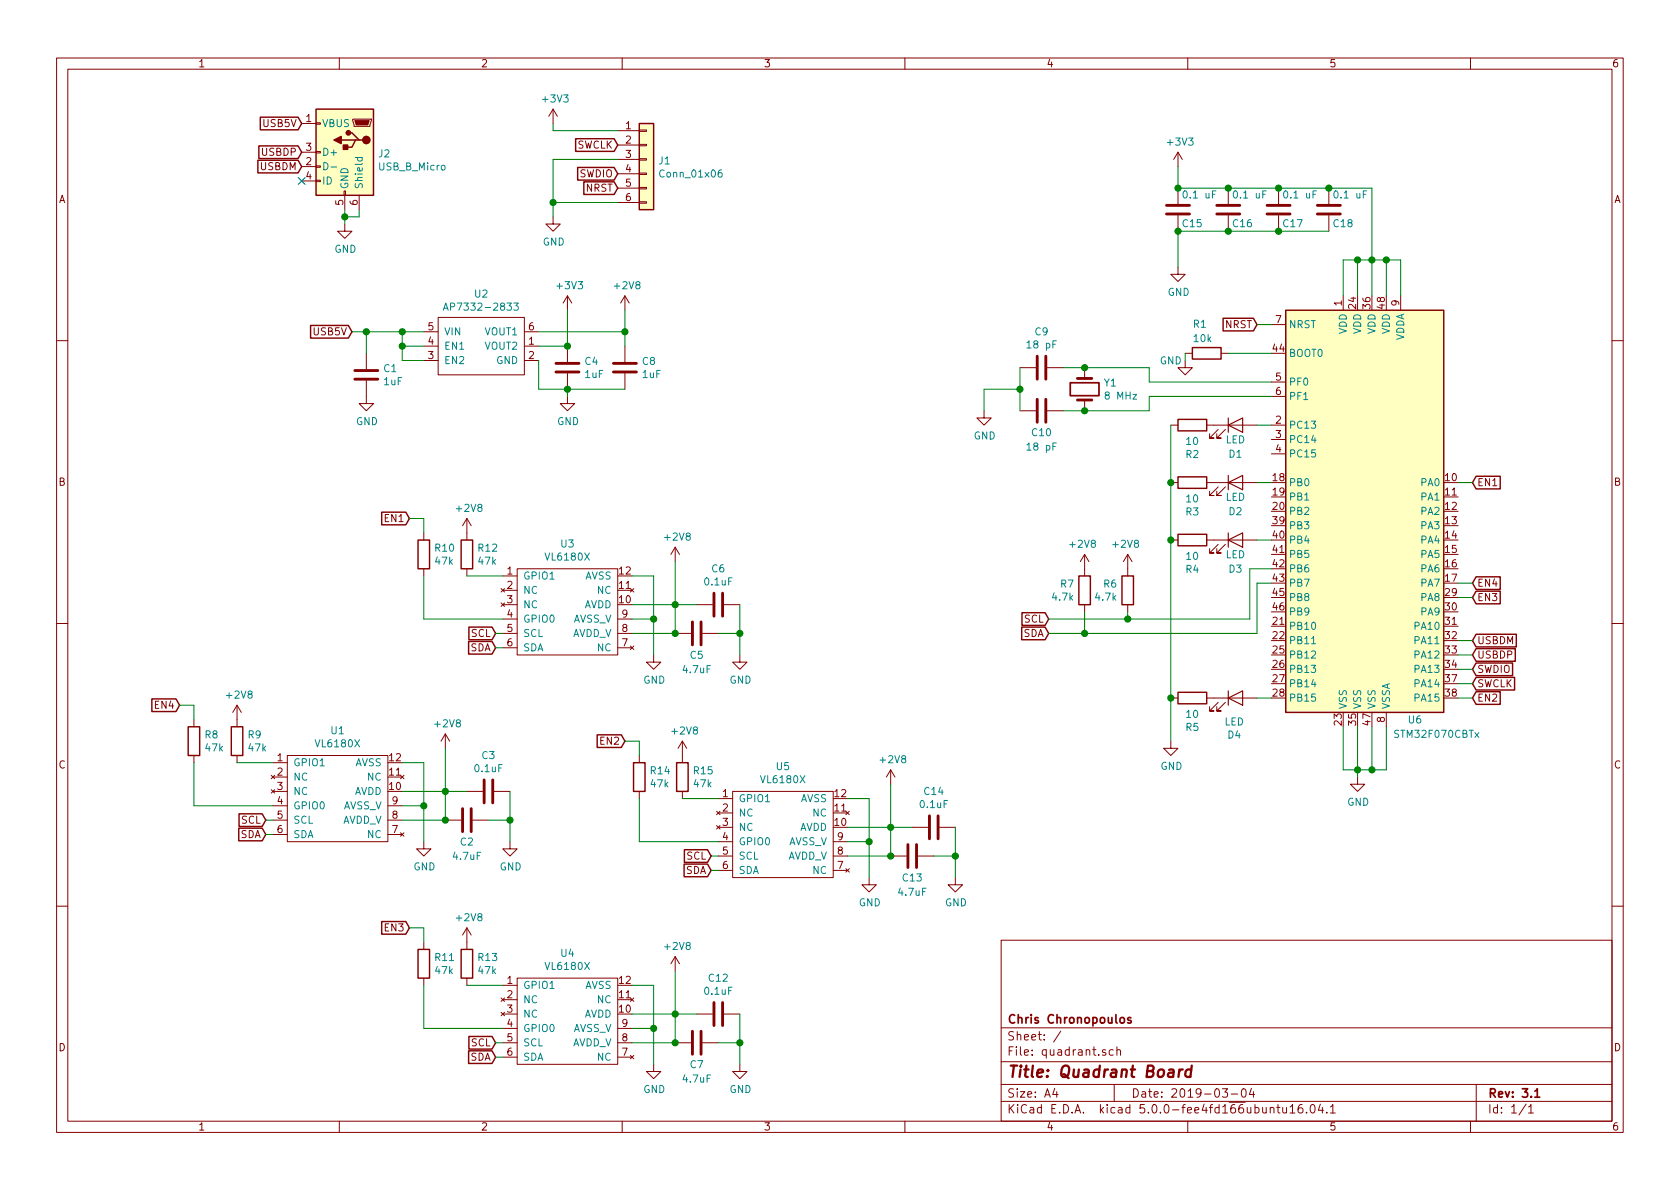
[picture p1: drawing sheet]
EESchema Schematic File Version 4
LIBS:quadrant-cache
EELAYER 26 0
EELAYER END
$Descr A4 11693 8268
encoding utf-8
Sheet 1 1
Title "Quadrant Board"
Date "2019-03-04"
Rev "3.1"
Comp "Chris Chronopoulos"
Comment1 ""
Comment2 ""
Comment3 ""
Comment4 ""
$EndDescr
$Comp
L Connector:USB_B_Micro J2
U 1 1
P 2400 1050
F 0 "J2" H 2171 1041 50  0000 R CNN
F 1 "USB_B_Micro" H 2171 950 50  0000 R CNN
F 2 "Connector_USB:USB_Micro-B_Amphenol_10103594-0001LF_Horizontal" H 2550 1000 50  0001 C CNN
F 3 "~" H 2550 1000 50  0001 C CNN
	1    2400 1050
	-1   0    0    -1  
$EndComp
NoConn ~ 2100 1250
$Comp
L power:GND #PWR0116
U 1 1
P 2400 1550
F 0 "#PWR0116" H 2400 1300 50  0001 C CNN
F 1 "GND" H 2405 1377 50  0000 C CNN
F 2 "" H 2400 1550 50  0001 C CNN
F 3 "" H 2400 1550 50  0001 C CNN
	1    2400 1550
	1    0    0    -1  
$EndComp
Text GLabel 2100 850  0    50   Input ~ 0
USB5V
Text GLabel 2100 1050 0    50   Input ~ 0
USBDP
Text GLabel 2100 1150 0    50   Input ~ 0
USBDM
Text GLabel 4300 1200 0    50   Input ~ 0
SWDIO
Text GLabel 4300 1000 0    50   Input ~ 0
SWCLK
Text GLabel 4300 1300 0    50   Input ~ 0
NRST
$Comp
L power:GND #PWR0119
U 1 1
P 3850 1500
F 0 "#PWR0119" H 3850 1250 50  0001 C CNN
F 1 "GND" H 3855 1327 50  0000 C CNN
F 2 "" H 3850 1500 50  0001 C CNN
F 3 "" H 3850 1500 50  0001 C CNN
	1    3850 1500
	1    0    0    -1  
$EndComp
$Comp
L Connector_Generic:Conn_01x06 J1
U 1 1
P 4500 1100
F 0 "J1" H 4580 1092 50  0000 L CNN
F 1 "Conn_01x06" H 4580 1001 50  0000 L CNN
F 2 "Connector_PinHeader_2.54mm:PinHeader_1x06_P2.54mm_Vertical" H 4500 1100 50  0001 C CNN
F 3 "~" H 4500 1100 50  0001 C CNN
	1    4500 1100
	1    0    0    -1  
$EndComp
Wire Wire Line
	3850 1500 3850 1400
Wire Wire Line
	3850 1100 4300 1100
Wire Wire Line
	3850 850  3850 900 
Wire Wire Line
	3850 900  4300 900 
Wire Wire Line
	2400 1450 2400 1500
Wire Wire Line
	2500 1450 2500 1500
Wire Wire Line
	2500 1500 2400 1500
Connection ~ 2400 1500
Wire Wire Line
	2400 1500 2400 1550
$Comp
L MCU_ST_STM32F0:STM32F070CBTx U6
U 1 1
P 9550 3550
F 0 "U6" H 9850 2100 50  0000 C CNN
F 1 "STM32F070CBTx" H 10000 2000 50  0000 C CNN
F 2 "Package_QFP:LQFP-48_7x7mm_P0.5mm" H 8950 2150 50  0001 R CNN
F 3 "http://www.st.com/st-web-ui/static/active/en/resource/technical/document/datasheet/DM00141386.pdf" H 9550 3550 50  0001 C CNN
	1    9550 3550
	1    0    0    -1  
$EndComp
$Comp
L power:GND #PWR0101
U 1 1
P 9450 5400
F 0 "#PWR0101" H 9450 5150 50  0001 C CNN
F 1 "GND" H 9455 5227 50  0000 C CNN
F 2 "" H 9450 5400 50  0001 C CNN
F 3 "" H 9450 5400 50  0001 C CNN
	1    9450 5400
	1    0    0    -1  
$EndComp
Wire Wire Line
	9450 5050 9450 5350
Wire Wire Line
	9350 5050 9350 5350
Wire Wire Line
	9350 5350 9450 5350
Connection ~ 9450 5350
Wire Wire Line
	9450 5350 9450 5400
Wire Wire Line
	9550 5050 9550 5350
Wire Wire Line
	9550 5350 9450 5350
Wire Wire Line
	9650 5050 9650 5350
Wire Wire Line
	9650 5350 9550 5350
Connection ~ 9550 5350
$Comp
L Device:R R1
U 1 1
P 8400 2450
F 0 "R1" V 8600 2550 50  0000 R CNN
F 1 "10k" V 8500 2550 50  0000 R CNN
F 2 "Resistor_SMD:R_0805_2012Metric_Pad1.15x1.40mm_HandSolder" V 8330 2450 50  0001 C CNN
F 3 "~" H 8400 2450 50  0001 C CNN
	1    8400 2450
	0    -1   -1   0   
$EndComp
Text GLabel 8750 2250 0    50   Input ~ 0
NRST
Wire Wire Line
	8750 2250 8850 2250
$Comp
L power:GND #PWR0103
U 1 1
P 8200 1850
F 0 "#PWR0103" H 8200 1600 50  0001 C CNN
F 1 "GND" H 8205 1677 50  0000 C CNN
F 2 "" H 8200 1850 50  0001 C CNN
F 3 "" H 8200 1850 50  0001 C CNN
	1    8200 1850
	1    0    0    -1  
$EndComp
$Comp
L Device:Crystal Y1
U 1 1
P 7550 2700
F 0 "Y1" V 7504 2831 50  0000 L CNN
F 1 "8 MHz" V 7595 2831 50  0000 L CNN
F 2 "Crystal:Crystal_HC49-U_Vertical" H 7550 2700 50  0001 C CNN
F 3 "~" H 7550 2700 50  0001 C CNN
	1    7550 2700
	0    1    1    0   
$EndComp
$Comp
L Device:C C9
U 1 1
P 7250 2550
F 0 "C9" V 6998 2550 50  0000 C CNN
F 1 "18 pF" V 7089 2550 50  0000 C CNN
F 2 "Capacitor_SMD:C_0805_2012Metric_Pad1.15x1.40mm_HandSolder" H 7288 2400 50  0001 C CNN
F 3 "~" H 7250 2550 50  0001 C CNN
	1    7250 2550
	0    1    1    0   
$EndComp
$Comp
L Device:C C10
U 1 1
P 7250 2850
F 0 "C10" V 7400 2850 50  0000 C CNN
F 1 "18 pF" V 7500 2850 50  0000 C CNN
F 2 "Capacitor_SMD:C_0805_2012Metric_Pad1.15x1.40mm_HandSolder" H 7288 2700 50  0001 C CNN
F 3 "~" H 7250 2850 50  0001 C CNN
	1    7250 2850
	0    1    1    0   
$EndComp
Wire Wire Line
	7400 2550 7550 2550
Wire Wire Line
	7400 2850 7550 2850
Wire Wire Line
	7100 2550 7100 2700
$Comp
L power:GND #PWR0104
U 1 1
P 6850 2850
F 0 "#PWR0104" H 6850 2600 50  0001 C CNN
F 1 "GND" H 6855 2677 50  0000 C CNN
F 2 "" H 6850 2850 50  0001 C CNN
F 3 "" H 6850 2850 50  0001 C CNN
	1    6850 2850
	1    0    0    -1  
$EndComp
Wire Wire Line
	6850 2850 6850 2700
Wire Wire Line
	6850 2700 7100 2700
Connection ~ 7100 2700
Wire Wire Line
	7100 2700 7100 2850
Text GLabel 10250 4550 2    50   Input ~ 0
USBDP
Text GLabel 10250 4450 2    50   Input ~ 0
USBDM
Wire Wire Line
	10150 4450 10250 4450
Wire Wire Line
	10150 4550 10250 4550
Text GLabel 10250 4650 2    50   Input ~ 0
SWDIO
Text GLabel 10250 4750 2    50   Input ~ 0
SWCLK
Wire Wire Line
	10150 4650 10250 4650
Wire Wire Line
	10150 4750 10250 4750
$Comp
L quadrant:VL6180X U3
U 1 1
P 3950 4200
F 0 "U3" H 3950 4625 50  0000 C CNN
F 1 "VL6180X" H 3950 4534 50  0000 C CNN
F 2 "quadrant:VL6180X" H 3800 4200 50  0001 C CNN
F 3 "" H 3800 4200 50  0001 C CNN
	1    3950 4200
	1    0    0    -1  
$EndComp
$Comp
L power:GND #PWR0105
U 1 1
P 4550 4550
F 0 "#PWR0105" H 4550 4300 50  0001 C CNN
F 1 "GND" H 4555 4377 50  0000 C CNN
F 2 "" H 4550 4550 50  0001 C CNN
F 3 "" H 4550 4550 50  0001 C CNN
	1    4550 4550
	1    0    0    -1  
$EndComp
$Comp
L Device:C C6
U 1 1
P 5000 4200
F 0 "C6" V 4748 4200 50  0000 C CNN
F 1 "0.1uF" V 4839 4200 50  0000 C CNN
F 2 "Capacitor_SMD:C_0805_2012Metric_Pad1.15x1.40mm_HandSolder" H 5038 4050 50  0001 C CNN
F 3 "~" H 5000 4200 50  0001 C CNN
	1    5000 4200
	0    1    1    0   
$EndComp
$Comp
L power:GND #PWR0106
U 1 1
P 5150 4550
F 0 "#PWR0106" H 5150 4300 50  0001 C CNN
F 1 "GND" H 5155 4377 50  0000 C CNN
F 2 "" H 5150 4550 50  0001 C CNN
F 3 "" H 5150 4550 50  0001 C CNN
	1    5150 4550
	1    0    0    -1  
$EndComp
$Comp
L power:+2V8 #PWR0107
U 1 1
P 4700 3900
F 0 "#PWR0107" H 4700 3750 50  0001 C CNN
F 1 "+2V8" H 4715 4073 50  0000 C CNN
F 2 "" H 4700 3900 50  0001 C CNN
F 3 "" H 4700 3900 50  0001 C CNN
	1    4700 3900
	1    0    0    -1  
$EndComp
Text GLabel 7300 4300 0    50   Input ~ 0
SCL
Text GLabel 7300 4400 0    50   Input ~ 0
SDA
Text GLabel 3450 4400 0    50   Input ~ 0
SCL
Text GLabel 3450 4500 0    50   Input ~ 0
SDA
Wire Wire Line
	3450 4500 3500 4500
Wire Wire Line
	3450 4400 3500 4400
$Comp
L Device:R R6
U 1 1
P 7850 4100
F 0 "R6" H 7920 4146 50  0000 L CNN
F 1 "4.7k" H 7920 4055 50  0000 L CNN
F 2 "Resistor_SMD:R_0805_2012Metric_Pad1.15x1.40mm_HandSolder" V 7780 4100 50  0001 C CNN
F 3 "~" H 7850 4100 50  0001 C CNN
	1    7850 4100
	-1   0    0    -1  
$EndComp
$Comp
L power:+2V8 #PWR0114
U 1 1
P 7850 3950
F 0 "#PWR0114" H 7850 3800 50  0001 C CNN
F 1 "+2V8" H 7865 4123 50  0000 C CNN
F 2 "" H 7850 3950 50  0001 C CNN
F 3 "" H 7850 3950 50  0001 C CNN
	1    7850 3950
	-1   0    0    -1  
$EndComp
$Comp
L Device:R R7
U 1 1
P 7550 4100
F 0 "R7" H 7620 4146 50  0000 L CNN
F 1 "4.7k" H 7620 4055 50  0000 L CNN
F 2 "Resistor_SMD:R_0805_2012Metric_Pad1.15x1.40mm_HandSolder" V 7480 4100 50  0001 C CNN
F 3 "~" H 7550 4100 50  0001 C CNN
	1    7550 4100
	-1   0    0    -1  
$EndComp
$Comp
L power:+2V8 #PWR0115
U 1 1
P 7550 3950
F 0 "#PWR0115" H 7550 3800 50  0001 C CNN
F 1 "+2V8" H 7565 4123 50  0000 C CNN
F 2 "" H 7550 3950 50  0001 C CNN
F 3 "" H 7550 3950 50  0001 C CNN
	1    7550 3950
	-1   0    0    -1  
$EndComp
Wire Wire Line
	7850 4250 7850 4300
Wire Wire Line
	7850 4300 7300 4300
Wire Wire Line
	4400 4300 4550 4300
Wire Wire Line
	4550 4300 4550 4550
Wire Wire Line
	4400 4000 4550 4000
Wire Wire Line
	4550 4000 4550 4300
Connection ~ 4550 4300
Wire Wire Line
	5150 4200 5150 4400
$Comp
L Device:LED D1
U 1 1
P 8600 2950
F 0 "D1" H 8600 2750 50  0000 C CNN
F 1 "LED" H 8600 2850 50  0000 C CNN
F 2 "LED_SMD:LED_0603_1608Metric_Pad1.05x0.95mm_HandSolder" H 8600 2950 50  0001 C CNN
F 3 "~" H 8600 2950 50  0001 C CNN
	1    8600 2950
	1    0    0    -1  
$EndComp
$Comp
L Device:R R2
U 1 1
P 8300 2950
F 0 "R2" V 8093 2950 50  0000 C CNN
F 1 "10" V 8184 2950 50  0000 C CNN
F 2 "Resistor_SMD:R_0805_2012Metric_Pad1.15x1.40mm_HandSolder" V 8230 2950 50  0001 C CNN
F 3 "~" H 8300 2950 50  0001 C CNN
	1    8300 2950
	0    -1   -1   0   
$EndComp
$Comp
L Device:LED D4
U 1 1
P 8600 4850
F 0 "D4" H 8592 4595 50  0000 C CNN
F 1 "LED" H 8592 4686 50  0000 C CNN
F 2 "LED_SMD:LED_0603_1608Metric_Pad1.05x0.95mm_HandSolder" H 8600 4850 50  0001 C CNN
F 3 "~" H 8600 4850 50  0001 C CNN
	1    8600 4850
	1    0    0    -1  
$EndComp
$Comp
L Device:R R5
U 1 1
P 8300 4850
F 0 "R5" V 8093 4850 50  0000 C CNN
F 1 "10" V 8184 4850 50  0000 C CNN
F 2 "Resistor_SMD:R_0805_2012Metric_Pad1.15x1.40mm_HandSolder" V 8230 4850 50  0001 C CNN
F 3 "~" H 8300 4850 50  0001 C CNN
	1    8300 4850
	0    -1   -1   0   
$EndComp
$Comp
L Device:LED D2
U 1 1
P 8600 3350
F 0 "D2" H 8600 3150 50  0000 C CNN
F 1 "LED" H 8600 3250 50  0000 C CNN
F 2 "LED_SMD:LED_0603_1608Metric_Pad1.05x0.95mm_HandSolder" H 8600 3350 50  0001 C CNN
F 3 "~" H 8600 3350 50  0001 C CNN
	1    8600 3350
	1    0    0    -1  
$EndComp
$Comp
L Device:R R3
U 1 1
P 8300 3350
F 0 "R3" V 8093 3350 50  0000 C CNN
F 1 "10" V 8184 3350 50  0000 C CNN
F 2 "Resistor_SMD:R_0805_2012Metric_Pad1.15x1.40mm_HandSolder" V 8230 3350 50  0001 C CNN
F 3 "~" H 8300 3350 50  0001 C CNN
	1    8300 3350
	0    -1   -1   0   
$EndComp
$Comp
L Device:LED D3
U 1 1
P 8600 3750
F 0 "D3" H 8600 3550 50  0000 C CNN
F 1 "LED" H 8600 3650 50  0000 C CNN
F 2 "LED_SMD:LED_0603_1608Metric_Pad1.05x0.95mm_HandSolder" H 8600 3750 50  0001 C CNN
F 3 "~" H 8600 3750 50  0001 C CNN
	1    8600 3750
	1    0    0    -1  
$EndComp
$Comp
L Device:R R4
U 1 1
P 8300 3750
F 0 "R4" V 8093 3750 50  0000 C CNN
F 1 "10" V 8184 3750 50  0000 C CNN
F 2 "Resistor_SMD:R_0805_2012Metric_Pad1.15x1.40mm_HandSolder" V 8230 3750 50  0001 C CNN
F 3 "~" H 8300 3750 50  0001 C CNN
	1    8300 3750
	0    -1   -1   0   
$EndComp
Wire Wire Line
	8750 2950 8850 2950
Wire Wire Line
	8750 3350 8850 3350
Wire Wire Line
	8750 3750 8850 3750
Wire Wire Line
	8750 4850 8850 4850
$Comp
L power:GND #PWR0129
U 1 1
P 8150 5150
F 0 "#PWR0129" H 8150 4900 50  0001 C CNN
F 1 "GND" H 8155 4977 50  0000 C CNN
F 2 "" H 8150 5150 50  0001 C CNN
F 3 "" H 8150 5150 50  0001 C CNN
	1    8150 5150
	1    0    0    -1  
$EndComp
Wire Wire Line
	8150 2950 8150 3350
Wire Wire Line
	8150 3350 8150 3750
Wire Wire Line
	8150 4850 8150 5150
Wire Wire Line
	7550 4250 7550 4400
Wire Wire Line
	7550 4400 7300 4400
$Comp
L Device:R R10
U 1 1
P 2950 3850
F 0 "R10" H 3020 3896 50  0000 L CNN
F 1 "47k" H 3020 3805 50  0000 L CNN
F 2 "Resistor_SMD:R_0805_2012Metric_Pad1.15x1.40mm_HandSolder" V 2880 3850 50  0001 C CNN
F 3 "~" H 2950 3850 50  0001 C CNN
	1    2950 3850
	1    0    0    -1  
$EndComp
$Comp
L power:+2V8 #PWR08
U 1 1
P 3250 3700
F 0 "#PWR08" H 3250 3550 50  0001 C CNN
F 1 "+2V8" H 3265 3873 50  0000 C CNN
F 2 "" H 3250 3700 50  0001 C CNN
F 3 "" H 3250 3700 50  0001 C CNN
	1    3250 3700
	1    0    0    -1  
$EndComp
$Comp
L Device:R R12
U 1 1
P 3250 3850
F 0 "R12" H 3320 3896 50  0000 L CNN
F 1 "47k" H 3320 3805 50  0000 L CNN
F 2 "Resistor_SMD:R_0805_2012Metric_Pad1.15x1.40mm_HandSolder" V 3180 3850 50  0001 C CNN
F 3 "~" H 3250 3850 50  0001 C CNN
	1    3250 3850
	1    0    0    -1  
$EndComp
Wire Wire Line
	3250 4000 3500 4000
Wire Wire Line
	2950 4000 2950 4300
Wire Wire Line
	2950 4300 3500 4300
$Comp
L Device:C C5
U 1 1
P 4850 4400
F 0 "C5" V 5000 4400 50  0000 C CNN
F 1 "4.7uF" V 5100 4400 50  0000 C CNN
F 2 "Capacitor_SMD:C_0805_2012Metric_Pad1.15x1.40mm_HandSolder" H 4888 4250 50  0001 C CNN
F 3 "~" H 4850 4400 50  0001 C CNN
	1    4850 4400
	0    1    1    0   
$EndComp
Wire Wire Line
	4400 4200 4700 4200
Wire Wire Line
	4400 4400 4700 4400
Wire Wire Line
	5000 4400 5150 4400
Connection ~ 5150 4400
Wire Wire Line
	5150 4400 5150 4550
Wire Wire Line
	4700 3900 4700 4200
Connection ~ 4700 4400
Connection ~ 4700 4200
Wire Wire Line
	4700 4200 4850 4200
Wire Wire Line
	4700 4200 4700 4400
$Comp
L quadrant:VL6180X U4
U 1 1
P 3950 7050
F 0 "U4" H 3950 7475 50  0000 C CNN
F 1 "VL6180X" H 3950 7384 50  0000 C CNN
F 2 "quadrant:VL6180X" H 3800 7050 50  0001 C CNN
F 3 "" H 3800 7050 50  0001 C CNN
	1    3950 7050
	1    0    0    -1  
$EndComp
$Comp
L power:GND #PWR014
U 1 1
P 4550 7400
F 0 "#PWR014" H 4550 7150 50  0001 C CNN
F 1 "GND" H 4555 7227 50  0000 C CNN
F 2 "" H 4550 7400 50  0001 C CNN
F 3 "" H 4550 7400 50  0001 C CNN
	1    4550 7400
	1    0    0    -1  
$EndComp
$Comp
L Device:C C12
U 1 1
P 5000 7050
F 0 "C12" V 4748 7050 50  0000 C CNN
F 1 "0.1uF" V 4839 7050 50  0000 C CNN
F 2 "Capacitor_SMD:C_0805_2012Metric_Pad1.15x1.40mm_HandSolder" H 5038 6900 50  0001 C CNN
F 3 "~" H 5000 7050 50  0001 C CNN
	1    5000 7050
	0    1    1    0   
$EndComp
$Comp
L power:GND #PWR018
U 1 1
P 5150 7400
F 0 "#PWR018" H 5150 7150 50  0001 C CNN
F 1 "GND" H 5155 7227 50  0000 C CNN
F 2 "" H 5150 7400 50  0001 C CNN
F 3 "" H 5150 7400 50  0001 C CNN
	1    5150 7400
	1    0    0    -1  
$EndComp
$Comp
L power:+2V8 #PWR015
U 1 1
P 4700 6750
F 0 "#PWR015" H 4700 6600 50  0001 C CNN
F 1 "+2V8" H 4715 6923 50  0000 C CNN
F 2 "" H 4700 6750 50  0001 C CNN
F 3 "" H 4700 6750 50  0001 C CNN
	1    4700 6750
	1    0    0    -1  
$EndComp
Text GLabel 3450 7250 0    50   Input ~ 0
SCL
Text GLabel 3450 7350 0    50   Input ~ 0
SDA
Wire Wire Line
	3450 7350 3500 7350
Wire Wire Line
	3450 7250 3500 7250
Wire Wire Line
	4400 7150 4550 7150
Wire Wire Line
	4550 7150 4550 7400
Wire Wire Line
	4400 6850 4550 6850
Wire Wire Line
	4550 6850 4550 7150
Connection ~ 4550 7150
Wire Wire Line
	5150 7050 5150 7250
$Comp
L Device:R R11
U 1 1
P 2950 6700
F 0 "R11" H 3020 6746 50  0000 L CNN
F 1 "47k" H 3020 6655 50  0000 L CNN
F 2 "Resistor_SMD:R_0805_2012Metric_Pad1.15x1.40mm_HandSolder" V 2880 6700 50  0001 C CNN
F 3 "~" H 2950 6700 50  0001 C CNN
	1    2950 6700
	1    0    0    -1  
$EndComp
$Comp
L power:+2V8 #PWR09
U 1 1
P 3250 6550
F 0 "#PWR09" H 3250 6400 50  0001 C CNN
F 1 "+2V8" H 3265 6723 50  0000 C CNN
F 2 "" H 3250 6550 50  0001 C CNN
F 3 "" H 3250 6550 50  0001 C CNN
	1    3250 6550
	1    0    0    -1  
$EndComp
$Comp
L Device:R R13
U 1 1
P 3250 6700
F 0 "R13" H 3320 6746 50  0000 L CNN
F 1 "47k" H 3320 6655 50  0000 L CNN
F 2 "Resistor_SMD:R_0805_2012Metric_Pad1.15x1.40mm_HandSolder" V 3180 6700 50  0001 C CNN
F 3 "~" H 3250 6700 50  0001 C CNN
	1    3250 6700
	1    0    0    -1  
$EndComp
Wire Wire Line
	3250 6850 3500 6850
Wire Wire Line
	2950 6850 2950 7150
Wire Wire Line
	2950 7150 3500 7150
$Comp
L Device:C C7
U 1 1
P 4850 7250
F 0 "C7" V 5000 7250 50  0000 C CNN
F 1 "4.7uF" V 5100 7250 50  0000 C CNN
F 2 "Capacitor_SMD:C_0805_2012Metric_Pad1.15x1.40mm_HandSolder" H 4888 7100 50  0001 C CNN
F 3 "~" H 4850 7250 50  0001 C CNN
	1    4850 7250
	0    1    1    0   
$EndComp
Wire Wire Line
	4400 7050 4700 7050
Wire Wire Line
	4400 7250 4700 7250
Wire Wire Line
	5000 7250 5150 7250
Connection ~ 5150 7250
Wire Wire Line
	5150 7250 5150 7400
Wire Wire Line
	4700 6750 4700 7050
Connection ~ 4700 7250
Connection ~ 4700 7050
Wire Wire Line
	4700 7050 4850 7050
Wire Wire Line
	4700 7050 4700 7250
$Comp
L quadrant:VL6180X U1
U 1 1
P 2350 5500
F 0 "U1" H 2350 5925 50  0000 C CNN
F 1 "VL6180X" H 2350 5834 50  0000 C CNN
F 2 "quadrant:VL6180X" H 2200 5500 50  0001 C CNN
F 3 "" H 2200 5500 50  0001 C CNN
	1    2350 5500
	1    0    0    -1  
$EndComp
$Comp
L power:GND #PWR04
U 1 1
P 2950 5850
F 0 "#PWR04" H 2950 5600 50  0001 C CNN
F 1 "GND" H 2955 5677 50  0000 C CNN
F 2 "" H 2950 5850 50  0001 C CNN
F 3 "" H 2950 5850 50  0001 C CNN
	1    2950 5850
	1    0    0    -1  
$EndComp
$Comp
L Device:C C3
U 1 1
P 3400 5500
F 0 "C3" V 3148 5500 50  0000 C CNN
F 1 "0.1uF" V 3239 5500 50  0000 C CNN
F 2 "Capacitor_SMD:C_0805_2012Metric_Pad1.15x1.40mm_HandSolder" H 3438 5350 50  0001 C CNN
F 3 "~" H 3400 5500 50  0001 C CNN
	1    3400 5500
	0    1    1    0   
$EndComp
$Comp
L power:GND #PWR010
U 1 1
P 3550 5850
F 0 "#PWR010" H 3550 5600 50  0001 C CNN
F 1 "GND" H 3555 5677 50  0000 C CNN
F 2 "" H 3550 5850 50  0001 C CNN
F 3 "" H 3550 5850 50  0001 C CNN
	1    3550 5850
	1    0    0    -1  
$EndComp
$Comp
L power:+2V8 #PWR07
U 1 1
P 3100 5200
F 0 "#PWR07" H 3100 5050 50  0001 C CNN
F 1 "+2V8" H 3115 5373 50  0000 C CNN
F 2 "" H 3100 5200 50  0001 C CNN
F 3 "" H 3100 5200 50  0001 C CNN
	1    3100 5200
	1    0    0    -1  
$EndComp
Text GLabel 1850 5700 0    50   Input ~ 0
SCL
Text GLabel 1850 5800 0    50   Input ~ 0
SDA
Wire Wire Line
	1850 5800 1900 5800
Wire Wire Line
	1850 5700 1900 5700
Wire Wire Line
	2800 5600 2950 5600
Wire Wire Line
	2950 5600 2950 5850
Wire Wire Line
	2800 5300 2950 5300
Wire Wire Line
	2950 5300 2950 5600
Connection ~ 2950 5600
Wire Wire Line
	3550 5500 3550 5700
$Comp
L Device:R R8
U 1 1
P 1350 5150
F 0 "R8" H 1420 5196 50  0000 L CNN
F 1 "47k" H 1420 5105 50  0000 L CNN
F 2 "Resistor_SMD:R_0805_2012Metric_Pad1.15x1.40mm_HandSolder" V 1280 5150 50  0001 C CNN
F 3 "~" H 1350 5150 50  0001 C CNN
	1    1350 5150
	1    0    0    -1  
$EndComp
$Comp
L power:+2V8 #PWR02
U 1 1
P 1650 5000
F 0 "#PWR02" H 1650 4850 50  0001 C CNN
F 1 "+2V8" H 1665 5173 50  0000 C CNN
F 2 "" H 1650 5000 50  0001 C CNN
F 3 "" H 1650 5000 50  0001 C CNN
	1    1650 5000
	1    0    0    -1  
$EndComp
$Comp
L Device:R R9
U 1 1
P 1650 5150
F 0 "R9" H 1720 5196 50  0000 L CNN
F 1 "47k" H 1720 5105 50  0000 L CNN
F 2 "Resistor_SMD:R_0805_2012Metric_Pad1.15x1.40mm_HandSolder" V 1580 5150 50  0001 C CNN
F 3 "~" H 1650 5150 50  0001 C CNN
	1    1650 5150
	1    0    0    -1  
$EndComp
Wire Wire Line
	1650 5300 1900 5300
Wire Wire Line
	1350 5300 1350 5600
Wire Wire Line
	1350 5600 1900 5600
$Comp
L Device:C C2
U 1 1
P 3250 5700
F 0 "C2" V 3400 5700 50  0000 C CNN
F 1 "4.7uF" V 3500 5700 50  0000 C CNN
F 2 "Capacitor_SMD:C_0805_2012Metric_Pad1.15x1.40mm_HandSolder" H 3288 5550 50  0001 C CNN
F 3 "~" H 3250 5700 50  0001 C CNN
	1    3250 5700
	0    1    1    0   
$EndComp
Wire Wire Line
	2800 5500 3100 5500
Wire Wire Line
	2800 5700 3100 5700
Wire Wire Line
	3400 5700 3550 5700
Connection ~ 3550 5700
Wire Wire Line
	3550 5700 3550 5850
Wire Wire Line
	3100 5200 3100 5500
Connection ~ 3100 5700
Connection ~ 3100 5500
Wire Wire Line
	3100 5500 3250 5500
Wire Wire Line
	3100 5500 3100 5700
$Comp
L quadrant:VL6180X U5
U 1 1
P 5450 5750
F 0 "U5" H 5450 6175 50  0000 C CNN
F 1 "VL6180X" H 5450 6084 50  0000 C CNN
F 2 "quadrant:VL6180X" H 5300 5750 50  0001 C CNN
F 3 "" H 5300 5750 50  0001 C CNN
	1    5450 5750
	1    0    0    -1  
$EndComp
$Comp
L power:GND #PWR019
U 1 1
P 6050 6100
F 0 "#PWR019" H 6050 5850 50  0001 C CNN
F 1 "GND" H 6055 5927 50  0000 C CNN
F 2 "" H 6050 6100 50  0001 C CNN
F 3 "" H 6050 6100 50  0001 C CNN
	1    6050 6100
	1    0    0    -1  
$EndComp
$Comp
L Device:C C14
U 1 1
P 6500 5750
F 0 "C14" V 6248 5750 50  0000 C CNN
F 1 "0.1uF" V 6339 5750 50  0000 C CNN
F 2 "Capacitor_SMD:C_0805_2012Metric_Pad1.15x1.40mm_HandSolder" H 6538 5600 50  0001 C CNN
F 3 "~" H 6500 5750 50  0001 C CNN
	1    6500 5750
	0    1    1    0   
$EndComp
$Comp
L power:GND #PWR021
U 1 1
P 6650 6100
F 0 "#PWR021" H 6650 5850 50  0001 C CNN
F 1 "GND" H 6655 5927 50  0000 C CNN
F 2 "" H 6650 6100 50  0001 C CNN
F 3 "" H 6650 6100 50  0001 C CNN
	1    6650 6100
	1    0    0    -1  
$EndComp
$Comp
L power:+2V8 #PWR020
U 1 1
P 6200 5450
F 0 "#PWR020" H 6200 5300 50  0001 C CNN
F 1 "+2V8" H 6215 5623 50  0000 C CNN
F 2 "" H 6200 5450 50  0001 C CNN
F 3 "" H 6200 5450 50  0001 C CNN
	1    6200 5450
	1    0    0    -1  
$EndComp
Text GLabel 4950 5950 0    50   Input ~ 0
SCL
Text GLabel 4950 6050 0    50   Input ~ 0
SDA
Wire Wire Line
	4950 6050 5000 6050
Wire Wire Line
	4950 5950 5000 5950
Wire Wire Line
	5900 5850 6050 5850
Wire Wire Line
	6050 5850 6050 6100
Wire Wire Line
	5900 5550 6050 5550
Wire Wire Line
	6050 5550 6050 5850
Connection ~ 6050 5850
Wire Wire Line
	6650 5750 6650 5950
$Comp
L Device:R R14
U 1 1
P 4450 5400
F 0 "R14" H 4520 5446 50  0000 L CNN
F 1 "47k" H 4520 5355 50  0000 L CNN
F 2 "Resistor_SMD:R_0805_2012Metric_Pad1.15x1.40mm_HandSolder" V 4380 5400 50  0001 C CNN
F 3 "~" H 4450 5400 50  0001 C CNN
	1    4450 5400
	1    0    0    -1  
$EndComp
$Comp
L power:+2V8 #PWR016
U 1 1
P 4750 5250
F 0 "#PWR016" H 4750 5100 50  0001 C CNN
F 1 "+2V8" H 4765 5423 50  0000 C CNN
F 2 "" H 4750 5250 50  0001 C CNN
F 3 "" H 4750 5250 50  0001 C CNN
	1    4750 5250
	1    0    0    -1  
$EndComp
$Comp
L Device:R R15
U 1 1
P 4750 5400
F 0 "R15" H 4820 5446 50  0000 L CNN
F 1 "47k" H 4820 5355 50  0000 L CNN
F 2 "Resistor_SMD:R_0805_2012Metric_Pad1.15x1.40mm_HandSolder" V 4680 5400 50  0001 C CNN
F 3 "~" H 4750 5400 50  0001 C CNN
	1    4750 5400
	1    0    0    -1  
$EndComp
Wire Wire Line
	4750 5550 5000 5550
Wire Wire Line
	4450 5550 4450 5850
Wire Wire Line
	4450 5850 5000 5850
$Comp
L Device:C C13
U 1 1
P 6350 5950
F 0 "C13" V 6500 5950 50  0000 C CNN
F 1 "4.7uF" V 6600 5950 50  0000 C CNN
F 2 "Capacitor_SMD:C_0805_2012Metric_Pad1.15x1.40mm_HandSolder" H 6388 5800 50  0001 C CNN
F 3 "~" H 6350 5950 50  0001 C CNN
	1    6350 5950
	0    1    1    0   
$EndComp
Wire Wire Line
	5900 5750 6200 5750
Wire Wire Line
	5900 5950 6200 5950
Wire Wire Line
	6500 5950 6650 5950
Connection ~ 6650 5950
Wire Wire Line
	6650 5950 6650 6100
Wire Wire Line
	6200 5450 6200 5750
Connection ~ 6200 5950
Connection ~ 6200 5750
Wire Wire Line
	6200 5750 6350 5750
Wire Wire Line
	6200 5750 6200 5950
$Comp
L quadrant:AP7332-2833 U2
U 1 1
P 3350 2400
F 0 "U2" H 3350 2765 50  0000 C CNN
F 1 "AP7332-2833" H 3350 2674 50  0000 C CNN
F 2 "Package_TO_SOT_SMD:SOT-23-6_Handsoldering" H 3450 2300 50  0001 C CNN
F 3 "" H 3450 2300 50  0001 C CNN
	1    3350 2400
	1    0    0    -1  
$EndComp
Text GLabel 2450 2300 0    50   Input ~ 0
USB5V
Wire Wire Line
	2450 2300 2550 2300
$Comp
L Device:C C1
U 1 1
P 2550 2600
F 0 "C1" H 2665 2646 50  0000 L CNN
F 1 "1uF" H 2665 2555 50  0000 L CNN
F 2 "Capacitor_SMD:C_0805_2012Metric_Pad1.15x1.40mm_HandSolder" H 2588 2450 50  0001 C CNN
F 3 "~" H 2550 2600 50  0001 C CNN
	1    2550 2600
	1    0    0    -1  
$EndComp
$Comp
L power:GND #PWR06
U 1 1
P 2550 2750
F 0 "#PWR06" H 2550 2500 50  0001 C CNN
F 1 "GND" H 2555 2577 50  0000 C CNN
F 2 "" H 2550 2750 50  0001 C CNN
F 3 "" H 2550 2750 50  0001 C CNN
	1    2550 2750
	1    0    0    -1  
$EndComp
Wire Wire Line
	2550 2300 2550 2450
Connection ~ 2550 2300
Wire Wire Line
	2550 2300 2800 2300
$Comp
L power:GND #PWR013
U 1 1
P 3950 2750
F 0 "#PWR013" H 3950 2500 50  0001 C CNN
F 1 "GND" H 3955 2577 50  0000 C CNN
F 2 "" H 3950 2750 50  0001 C CNN
F 3 "" H 3950 2750 50  0001 C CNN
	1    3950 2750
	1    0    0    -1  
$EndComp
Wire Wire Line
	3950 2700 3950 2750
$Comp
L Device:C C4
U 1 1
P 3950 2550
F 0 "C4" H 4065 2596 50  0000 L CNN
F 1 "1uF" H 4065 2505 50  0000 L CNN
F 2 "Capacitor_SMD:C_0805_2012Metric_Pad1.15x1.40mm_HandSolder" H 3988 2400 50  0001 C CNN
F 3 "~" H 3950 2550 50  0001 C CNN
	1    3950 2550
	1    0    0    -1  
$EndComp
Wire Wire Line
	3750 2400 3950 2400
Wire Wire Line
	3750 2500 3750 2700
Wire Wire Line
	3750 2700 3950 2700
Connection ~ 3950 2700
$Comp
L Device:C C8
U 1 1
P 4350 2550
F 0 "C8" H 4465 2596 50  0000 L CNN
F 1 "1uF" H 4465 2505 50  0000 L CNN
F 2 "Capacitor_SMD:C_0805_2012Metric_Pad1.15x1.40mm_HandSolder" H 4388 2400 50  0001 C CNN
F 3 "~" H 4350 2550 50  0001 C CNN
	1    4350 2550
	1    0    0    -1  
$EndComp
Wire Wire Line
	4350 2700 3950 2700
Wire Wire Line
	3750 2300 4350 2300
Wire Wire Line
	4350 2300 4350 2400
$Comp
L power:+2V8 #PWR017
U 1 1
P 4350 2150
F 0 "#PWR017" H 4350 2000 50  0001 C CNN
F 1 "+2V8" H 4365 2323 50  0000 C CNN
F 2 "" H 4350 2150 50  0001 C CNN
F 3 "" H 4350 2150 50  0001 C CNN
	1    4350 2150
	1    0    0    -1  
$EndComp
$Comp
L power:+3V3 #PWR012
U 1 1
P 3950 2150
F 0 "#PWR012" H 3950 2000 50  0001 C CNN
F 1 "+3V3" H 3965 2323 50  0000 C CNN
F 2 "" H 3950 2150 50  0001 C CNN
F 3 "" H 3950 2150 50  0001 C CNN
	1    3950 2150
	1    0    0    -1  
$EndComp
Wire Wire Line
	3950 2150 3950 2400
Connection ~ 3950 2400
Wire Wire Line
	4350 2150 4350 2300
Connection ~ 4350 2300
Wire Wire Line
	2800 2300 2800 2400
Wire Wire Line
	2800 2500 2950 2500
Connection ~ 2800 2300
Wire Wire Line
	2800 2300 2950 2300
Wire Wire Line
	2800 2400 2950 2400
Connection ~ 2800 2400
Wire Wire Line
	2800 2400 2800 2500
$Comp
L Device:C C15
U 1 1
P 8200 1450
F 0 "C15" H 8100 1550 50  0000 C CNN
F 1 "0.1 uF" H 8050 1350 50  0000 C CNN
F 2 "Capacitor_SMD:C_0805_2012Metric_Pad1.15x1.40mm_HandSolder" H 8238 1300 50  0001 C CNN
F 3 "~" H 8200 1450 50  0001 C CNN
	1    8200 1450
	-1   0    0    1   
$EndComp
$Comp
L Device:C C16
U 1 1
P 8550 1450
F 0 "C16" H 8450 1550 50  0000 C CNN
F 1 "0.1 uF" H 8400 1350 50  0000 C CNN
F 2 "Capacitor_SMD:C_0805_2012Metric_Pad1.15x1.40mm_HandSolder" H 8588 1300 50  0001 C CNN
F 3 "~" H 8550 1450 50  0001 C CNN
	1    8550 1450
	-1   0    0    1   
$EndComp
$Comp
L Device:C C17
U 1 1
P 8900 1450
F 0 "C17" H 8800 1550 50  0000 C CNN
F 1 "0.1 uF" H 8750 1350 50  0000 C CNN
F 2 "Capacitor_SMD:C_0805_2012Metric_Pad1.15x1.40mm_HandSolder" H 8938 1300 50  0001 C CNN
F 3 "~" H 8900 1450 50  0001 C CNN
	1    8900 1450
	-1   0    0    1   
$EndComp
Wire Wire Line
	8200 1600 8200 1850
Wire Wire Line
	8200 1600 8550 1600
Wire Wire Line
	8550 1600 8900 1600
Connection ~ 8550 1600
Wire Wire Line
	8200 1300 8550 1300
Wire Wire Line
	8550 1300 8900 1300
Connection ~ 8550 1300
$Comp
L power:+3V3 #PWR022
U 1 1
P 8200 1150
F 0 "#PWR022" H 8200 1000 50  0001 C CNN
F 1 "+3V3" H 8215 1323 50  0000 C CNN
F 2 "" H 8200 1150 50  0001 C CNN
F 3 "" H 8200 1150 50  0001 C CNN
	1    8200 1150
	1    0    0    -1  
$EndComp
Wire Wire Line
	9550 1300 9550 1800
Wire Wire Line
	9450 2050 9450 1800
Wire Wire Line
	9450 1800 9550 1800
Connection ~ 9550 1800
Wire Wire Line
	9550 1800 9550 2050
Wire Wire Line
	9350 2050 9350 1800
Wire Wire Line
	9350 1800 9450 1800
Connection ~ 9450 1800
Wire Wire Line
	9650 2050 9650 1800
Wire Wire Line
	9650 1800 9550 1800
Wire Wire Line
	9750 2050 9750 1800
Wire Wire Line
	9750 1800 9650 1800
Connection ~ 9650 1800
$Comp
L Device:C C18
U 1 1
P 9250 1450
F 0 "C18" H 9150 1550 50  0000 C CNN
F 1 "0.1 uF" H 9100 1350 50  0000 C CNN
F 2 "Capacitor_SMD:C_0805_2012Metric_Pad1.15x1.40mm_HandSolder" H 9288 1300 50  0001 C CNN
F 3 "~" H 9250 1450 50  0001 C CNN
	1    9250 1450
	-1   0    0    1   
$EndComp
Wire Wire Line
	8900 1600 9250 1600
Wire Wire Line
	8900 1300 9250 1300
Connection ~ 8900 1300
Connection ~ 8900 1600
Wire Wire Line
	9250 1300 9550 1300
Connection ~ 9250 1300
$Comp
L power:+3V3 #PWR?
U 1 1
P 3850 850
F 0 "#PWR?" H 3850 700 50  0001 C CNN
F 1 "+3V3" H 3865 1023 50  0000 C CNN
F 2 "" H 3850 850 50  0001 C CNN
F 3 "" H 3850 850 50  0001 C CNN
	1    3850 850 
	1    0    0    -1  
$EndComp
Wire Wire Line
	4300 1400 3850 1400
Connection ~ 3850 1400
Wire Wire Line
	3850 1400 3850 1100
Connection ~ 8150 3350
Wire Wire Line
	8150 3750 8150 4850
Connection ~ 8150 3750
Connection ~ 8150 4850
Wire Wire Line
	8700 4300 8700 3950
Wire Wire Line
	8700 3950 8850 3950
Wire Wire Line
	8750 4050 8850 4050
Wire Wire Line
	8550 2450 8850 2450
Wire Wire Line
	8000 2650 8000 2550
Wire Wire Line
	8000 2550 7550 2550
Wire Wire Line
	8000 2650 8850 2650
Connection ~ 7550 2550
Wire Wire Line
	8000 2750 8000 2850
Wire Wire Line
	8000 2850 7550 2850
Wire Wire Line
	8000 2750 8850 2750
Connection ~ 7550 2850
Wire Wire Line
	7850 4300 8700 4300
Connection ~ 7850 4300
Wire Wire Line
	7550 4400 8750 4400
Wire Wire Line
	8750 4050 8750 4400
Connection ~ 7550 4400
Text GLabel 10250 3350 2    50   Input ~ 0
EN1
Text GLabel 10250 4850 2    50   Input ~ 0
EN2
Wire Wire Line
	10150 4850 10250 4850
Wire Wire Line
	10150 3350 10250 3350
Text GLabel 10250 4150 2    50   Input ~ 0
EN3
Wire Wire Line
	10150 4150 10250 4150
Text GLabel 10250 4050 2    50   Input ~ 0
EN4
Wire Wire Line
	10150 4050 10250 4050
$Comp
L power:GND #PWR?
U 1 1
P 8250 2500
F 0 "#PWR?" H 8250 2250 50  0001 C CNN
F 1 "GND" H 8150 2500 50  0000 C CNN
F 2 "" H 8250 2500 50  0001 C CNN
F 3 "" H 8250 2500 50  0001 C CNN
	1    8250 2500
	1    0    0    -1  
$EndComp
Wire Wire Line
	8250 2450 8250 2500
Text GLabel 2850 3600 0    50   Input ~ 0
EN1
Wire Wire Line
	2850 3600 2950 3600
Wire Wire Line
	2950 3600 2950 3700
Text GLabel 4350 5150 0    50   Input ~ 0
EN2
Wire Wire Line
	4350 5150 4450 5150
Wire Wire Line
	4450 5150 4450 5250
Text GLabel 1250 4900 0    50   Input ~ 0
EN4
Wire Wire Line
	1250 4900 1350 4900
Wire Wire Line
	1350 4900 1350 5000
Text GLabel 2850 6450 0    50   Input ~ 0
EN3
Wire Wire Line
	2850 6450 2950 6450
Wire Wire Line
	2950 6450 2950 6550
Connection ~ 8200 1600
Wire Wire Line
	8200 1150 8200 1300
Connection ~ 8200 1300
$EndSCHEMATC
